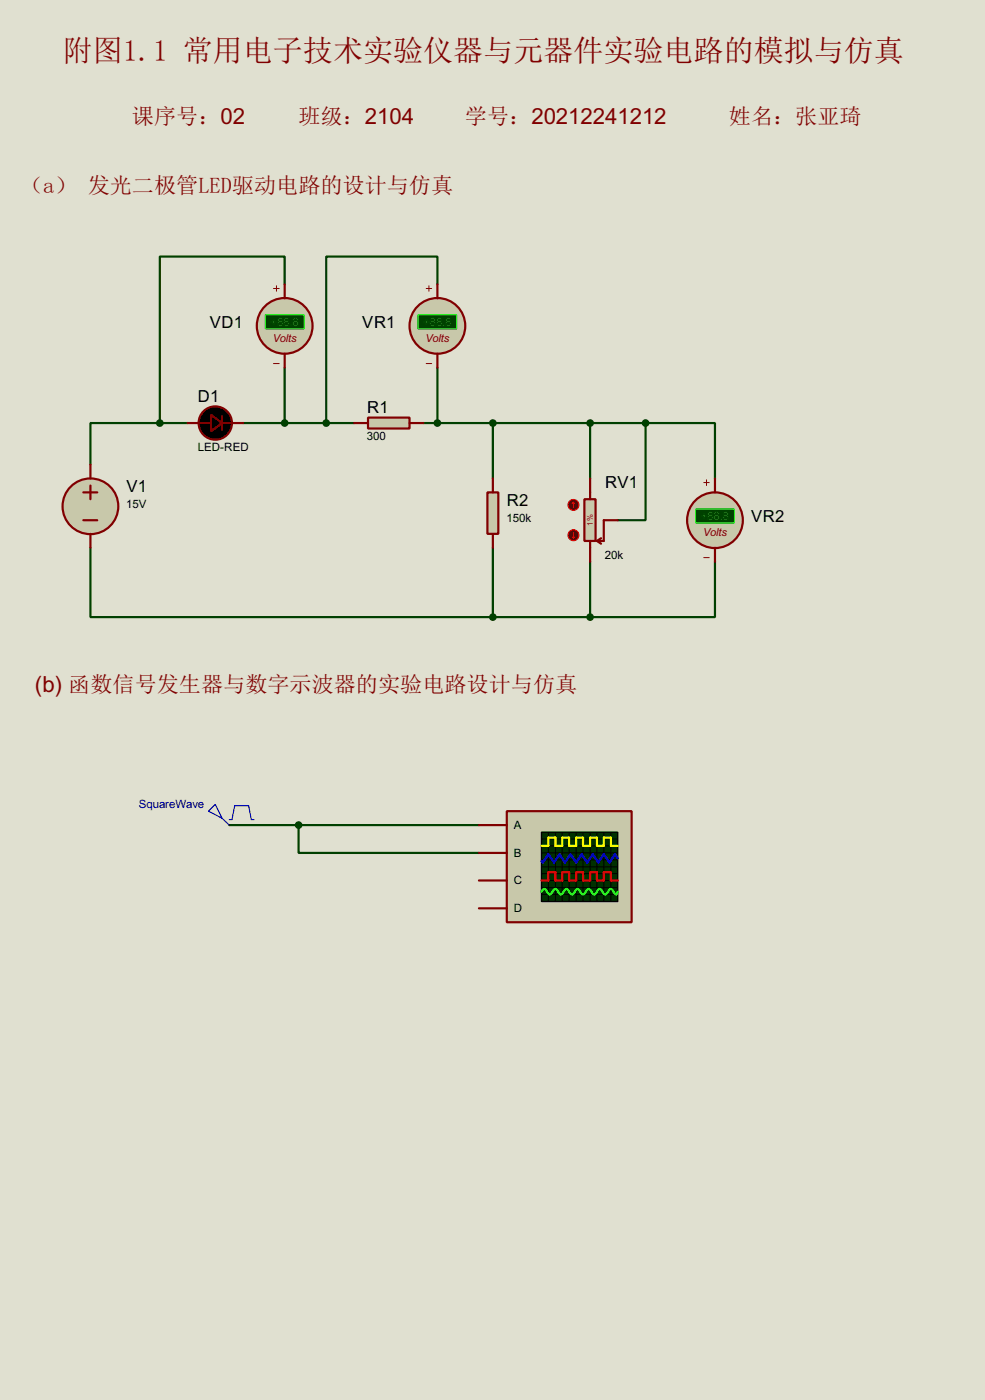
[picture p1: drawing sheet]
<svg xmlns="http://www.w3.org/2000/svg" width="180mm" height="256mm" viewBox="0 0 180 256" stroke-linecap="round" stroke-linejoin="round" font-family="sans-serif">
<path d="M0 0h180.3v256.5h-180.3z" fill="#e0e0d0"/>
<g fill="none" stroke="#004000" stroke-width=".4">
<path d="M52.1 52.1v-5.1h-22.8v30.5M80.1 52.1v-5.1h-20.4v30.5M29.3 77.5h-12.7v7.6M29.3 77.5h5M44.5 77.5h20.3M52.1 67.4v10.1M77.5 77.5h40.7M80.1 67.4v10.1M90.2 77.5v10.2M108 77.5v10.2M118.2 77.5h12.7v10.2M118.2 77.5v17.8h-5.1"/>
<path d="M16.6 100.4v12.7h73.6M90.2 100.4v12.7M90.2 113.1h17.8M108 102.9v10.2M130.9 102.9v10.2h-22.9M42 151.2h45.7M54.7 151.2v5.1h33"/>
</g>
<circle cx="16.5" cy="92.8" r="5.1" fill="#c8c8aa" stroke="#800000" stroke-width=".4"/>
<path d="M15.3 90.2h2.5M15.3 95.3h2.5M16.6 85.1v2.6M16.6 89v2.5M16.6 97.8v2.6" fill="none" stroke="#800000" stroke-width=".4"/>
<path d="M67.4 76.5h7.6v2h-7.6z" fill="#c8c8aa" stroke="#800000" stroke-width=".4"/>
<path d="M64.8 77.5h2.6M75 77.5h2.5" fill="none" stroke="#800000" stroke-width=".4"/>
<path d="M89.2 90.2h2v7.6h-2z" fill="#c8c8aa" stroke="#800000" stroke-width=".4"/>
<path d="M90.2 87.7v2.5M90.2 97.8v2.6" fill="none" stroke="#800000" stroke-width=".4"/>
<path d="M107 91.5h2v7.6h-2z" fill="#c8c8aa" stroke="#800000" stroke-width=".4"/>
<path d="M108 87.7v3.8M108 99.1v3.8M109.3 99.1l.7 .5M110 98.6l-.7 .5M113.1 95.3h-2.6v3.8h-1.2" fill="none" stroke="#800000" stroke-width=".4"/>
<circle cx="104.9" cy="92.5" r="1" fill="#400000" stroke="#f00" stroke-width=".2"/>
<path d="M105 92l-.3 .3M105 92l.2 .3M105 92v1" fill="none" stroke="#f00" stroke-width=".2"/>
<circle cx="104.9" cy="98.1" r="1" fill="#400000" stroke="#f00" stroke-width=".2"/>
<path d="M104.7 98.4l.3 .2M105 97.6v1M105.2 98.4l-.2 .2" fill="none" stroke="#f00" stroke-width=".2"/>
<g fill="#004000" stroke="#004000" stroke-width=".4">
<circle cx="90.2" cy="77.5" r=".5"/>
<circle cx="90.2" cy="113.1" r=".5"/>
</g>
<circle cx="52.1" cy="59.7" r="5.1" fill="#c8c8aa" stroke="#800000" stroke-width=".4"/>
<path d="M50.1 52.9h1M50.6 52.4v1M50.1 66.6h1" fill="none" stroke="#800000" stroke-width=".18"/>
<path d="M48.6 57.7h7.1v2.6h-7.1z" fill="#004000" stroke="#0f0" stroke-width=".2"/>
<path d="M52.1 52.1v2.6M52.1 64.8v2.6" fill="none" stroke="#800000" stroke-width=".4"/>
<circle cx="80" cy="59.7" r="5.1" fill="#c8c8aa" stroke="#800000" stroke-width=".4"/>
<path d="M78 52.9h1M78.5 52.4v1M78 66.6h1" fill="none" stroke="#800000" stroke-width=".18"/>
<path d="M76.5 57.7h7.1v2.6h-7.1z" fill="#004000" stroke="#0f0" stroke-width=".2"/>
<path d="M80.1 52.1v2.6M80.1 64.8v2.6" fill="none" stroke="#800000" stroke-width=".4"/>
<circle cx="130.8" cy="95.3" r="5.1" fill="#c8c8aa" stroke="#800000" stroke-width=".4"/>
<path d="M128.8 88.4h1M129.3 87.9v1.1M128.8 102.2h1" fill="none" stroke="#800000" stroke-width=".18"/>
<path d="M127.3 93.3h7.1v2.5h-7.1z" fill="#004000" stroke="#0f0" stroke-width=".2"/>
<path d="M34.3 77.5h4.4M40.7 76.3v2.5M40.7 77.5h3.8M130.9 87.7v2.5M130.9 100.4v2.5" fill="none" stroke="#800000" stroke-width=".4"/>
<g fill="#004000" stroke="#004000" stroke-width=".4">
<circle cx="80" cy="77.5" r=".5"/>
<circle cx="59.7" cy="77.5" r=".5"/>
<circle cx="52.1" cy="77.5" r=".5"/>
<circle cx="29.2" cy="77.5" r=".5"/>
</g>
<g fill="#000" stroke="#800000" stroke-width=".4">
<path d="M38.7 76l2 1.5-2 1.5z"/>
<circle cx="39.4" cy="77.5" r="3.1"/>
</g>
<path d="M92.8 148.6h22.8v20.4h-22.8z" fill="#c8c8aa" stroke="#800000" stroke-width=".4"/>
<path d="M99.1 152.5h14v12.7h-14z" fill="#003000" stroke="#000" stroke-width=".25"/>
<g fill="none" stroke="#000" stroke-width=".18">
<path d="M99.1 156.3h14M99.1 153.7h14M99.1 155h14M99.1 157.5h14M99.1 158.8h14M100.4 152.5v12.7M101.7 152.5v12.7M102.9 152.5v12.7M104.2 152.5v12.7M105.5 152.5v12.7M106.7 152.5v12.7M108 152.5v12.7"/>
<path d="M109.3 152.5v12.7M110.5 152.5v12.7M111.8 152.5v12.7M99.1 160.1h14M99.1 161.3h14M99.1 162.6h14M99.1 163.9h14"/>
</g>
<path d="M99.1 155h1.3v-1.5h1.3v1.5h1.2v-1.5h1.3v1.5h1.3v-1.5h1.2v1.5h1.3v-1.5h1.3v1.5h1.2v-1.5h1.3v1.5h1.3" fill="none" stroke="#ff0" stroke-width=".4"/>
<path d="M99.1 161.3h1.3v-1.5h1.3v1.5h1.2v-1.5h1.3v1.5h1.3v-1.5h1.2v1.5h1.3v-1.5h1.3v1.5h1.2v-1.5h1.3v1.5h1.3" fill="none" stroke="#f00" stroke-width=".4"/>
<path d="M113.1 157.3l-.5-.8-1 1.5-1.1-1.5-1 1.5-1-1.5-1 1.5-1-1.5-1 1.5-1.1-1.5-1 1.5-1-1.5-1 1.5-1-1.5-1 1.5-.3-.2" fill="none" stroke="#00f" stroke-width=".4"/>
<path d="M99.1 163.4l.2-.4 .3-.1 .3 .1 .5 .7 .2 .2 .3-.2 .2-.3a.54 .54 0 0 1 .8-.4l.5 .7 .3 .2 .2-.2 .5-.7 .3-.1 .2 .1 .3 .4a.54 .54 0 0 0 .7 .3l.5-.7 .3-.1 .3 .1 .4 .7 .3 .2 .3-.2 .2-.3a.54 .54 0 0 1 .8-.4l.5 .7 .3 .2 .2-.2 .5-.7 .3-.1 .2 .1 .5 .7a.6 .6 0 0 0 .9-.5l.4-.3 .3 .1 .4 .7 .3 .2 .3-.5" fill="none" stroke="#0f0" stroke-width=".4"/>
<path d="M87.7 151.2h5.1M87.7 156.3h5.1M87.7 161.3h5.1M87.7 166.4h5.1" fill="none" stroke="#800000" stroke-width=".4"/>
<path d="M39.4 147.4l1.3 2.5-2.5-1.3zM40.7 149.9l1.3 1.3M42 150.2h.5l.5-2.6h2.5l.5 2.6h.5" fill="none" stroke="#0000c0" stroke-width=".2"/>
<g fill="#004000" stroke="#004000" stroke-width=".4">
<circle cx="54.6" cy="151.2" r=".5"/>
<circle cx="108" cy="77.5" r=".5"/>
<circle cx="108" cy="113.1" r=".5"/>
<circle cx="118.1" cy="77.5" r=".5"/>
</g>
<text font-size="5.5" fill="#800000" x="11.5" y="11.2">附图1.1 常用电子技术实验仪器与元器件实验电路的模拟与仿真</text>
<text font-size="4.6" fill="#800000" x="6.4" y="126.9">(b)</text>
<g font-size="4.1" fill="#800000">
<text x="24.2" y="22.7">课序号：02</text>
<text x="54.7" y="22.7">班级：2104</text>
<text x="85.1" y="22.7">学号：20212241212</text>
<text x="133.4" y="22.7">姓名：张亚琦</text>
<text x="3.9" y="35.3">（a） 发光二极管LED驱动电路的设计与仿真</text>
<text x="12.5" y="126.9">函数信号发生器与数字示波器的实验电路设计与仿真</text>
</g>
<g font-size="3.4">
<text x="38.4" y="60.1">VD1</text>
<text x="66.3" y="60.1">VR1</text>
<text x="36.2" y="73.7">D1</text>
<text x="67.2" y="75.7">R1</text>
<text x="110.8" y="89.4">RV1</text>
<text x="23.2" y="90.2">V1</text>
<text x="92.8" y="92.8">R2</text>
<text x="137.5" y="95.7">VR2</text>
</g>
<g font-size="2.4" fill="#008000">
<text x="49.5" y="59.6">+88.8</text>
<text x="77.5" y="59.6">+88.8</text>
<text x="128.3" y="95.2">+88.8</text>
</g>
<g font-size="2.4">
<text x="36.2" y="82.7">LED-RED</text>
<text x="67.2" y="80.6">300</text>
<text x="23.1" y="93.2">15V</text>
<text x="92.7" y="95.7">150k</text>
<text x="110.7" y="102.5">20k</text>
<text x="94" y="151.9">A</text>
<text x="94" y="157">B</text>
<text x="94" y="162">C</text>
<text x="94" y="167.1">D</text>
</g>
<text font-size="2.4" fill="#0000c0" x="25.4" y="148.1">SquareWave</text>
<g font-size="2.3" fill="#800000">
<text x="49.9" y="62.7">Volts</text>
<text x="77.9" y="62.7">Volts</text>
<text x="128.7" y="98.2">Volts</text>
</g>
<text font-size="1.6" fill="#c00000" x="108.5" y="96.3" transform="rotate(-90 108.5 96.3)">1%</text>
</svg>
